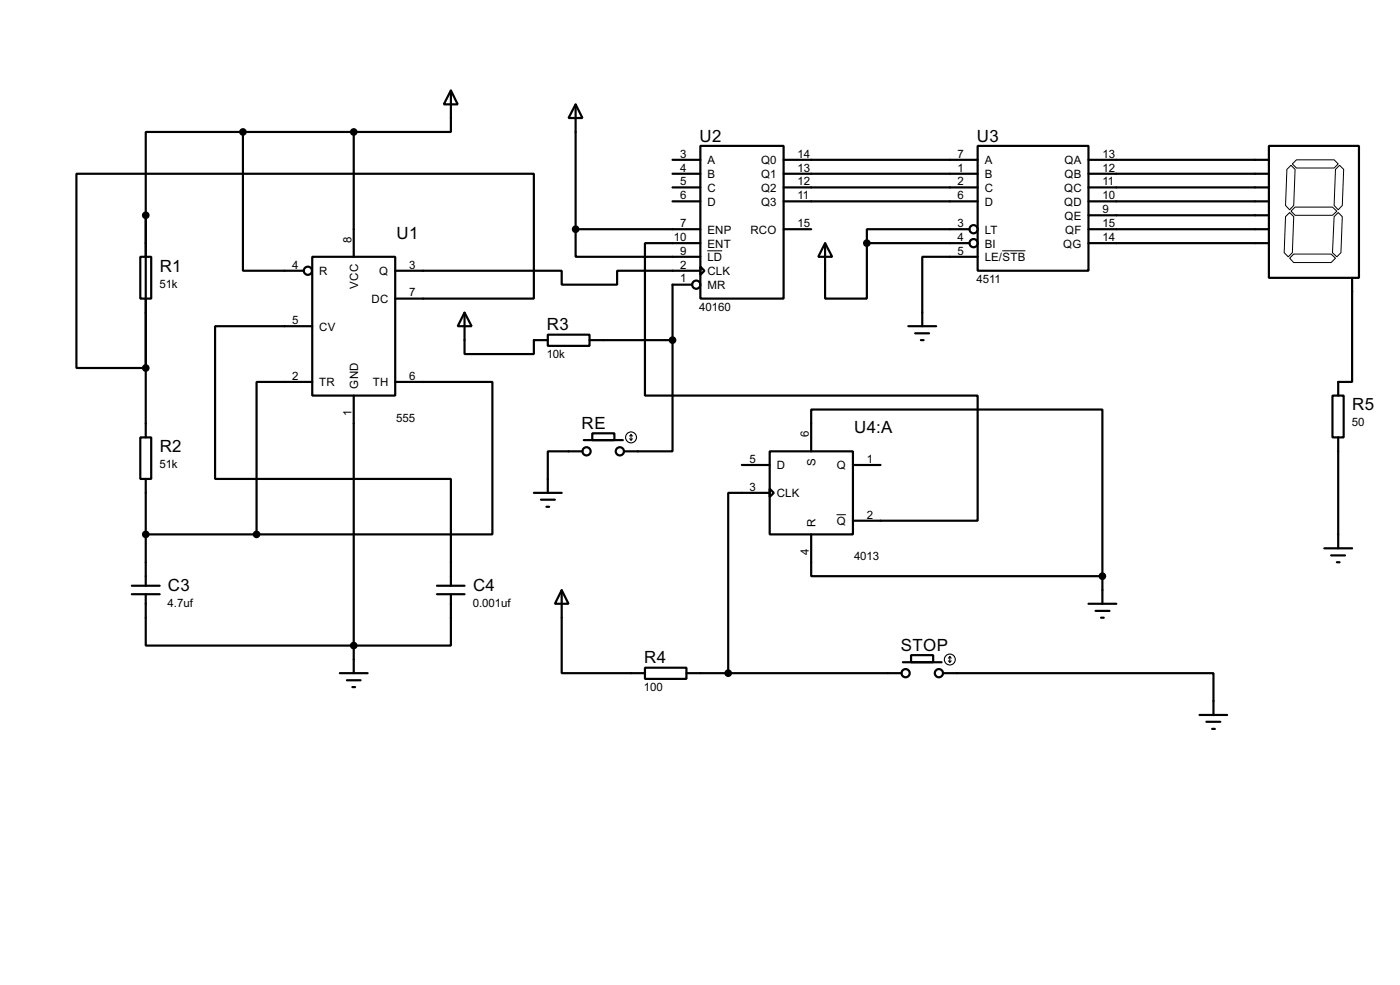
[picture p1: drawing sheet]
<svg xmlns="http://www.w3.org/2000/svg" width="256mm" height="180mm" viewBox="0 0 256 180" stroke-linecap="round" stroke-linejoin="round" font-family="sans-serif">
<g fill="none" stroke="#000" stroke-width=".4">
<path d="M82.6 16.6l1.3 2.5h-2.6zM82.6 16.6v7.6h-17.8M105.5 19.1l1.2 2.5h-2.5zM105.5 19.1v22.9M44.5 24.2v25.4h11.2M44.5 24.2h-17.8v55.9M44.5 24.2h20.3M64.8 24.2v22.8M123.2 29.3h5.1M123.2 31.8h5.1M123.2 34.3h5.1M123.2 36.9h5.1"/>
<path d="M128.3 26.7h15.3v28h-15.3zM143.6 29.3h35.5M143.6 31.8h35.5M143.6 34.3h35.5M143.6 36.9h35.5M179.1 26.7h20.3v22.9h-20.3zM199.4 29.3h33.1M199.4 31.8h33.1M199.4 34.3h33.1M199.4 36.9h33.1M199.4 39.4h33.1M232.5 26.7h16.5v24.2h-16.5z"/>
<path d="M25.7 47h2v7.7h-2zM57.2 47h15.2v25.4h-15.2zM57.2 59.7h-17.8v28h43.2v19.5M72.4 49.6h30.5v2.5h10.2v-2.5h15.2M72.4 54.7h25.4v-22.9h-83.8v35.6h12.7M85.1 57.2l1.3 2.5h-2.5zM85.1 57.2v7.6h12.7v-2.5h2.6M105.5 42v5h22.8M105.5 42h22.8M126.8 52.1h-3.6v10.2M128.3 48.8l.8 .8-.8 .7zM128.3 44.5h-10.1v27.9h60.9v22.9h-22.8"/>
<path d="M143.6 42h5M151.2 44.5l1.3 2.5h-2.6zM151.2 44.5v10.2h7.6v-10.2M158.8 44.5h18.8M166.4 59.7h5.1M177.6 42h-18.8v2.5M179.1 47h-10.1v12.7M199.4 42h33.1M199.4 44.5h33.1M247.7 50.9v19h-2.5v2.5M57.2 69.9h-10.2v27.9M64.8 72.4v50.8"/>
<path d="M72.4 69.9h17.8v27.9h-43.2M100.4 61.3h7.6v2h-7.6zM108 62.3h15.2M108.5 79.3h4.1v1.3h-4.1zM123.2 62.3v20.3h-8.8M167.7 61h2.5M168.7 62.3h.5M244.1 72.4h2.1v7.7h-2.1zM25.7 80.1h2v7.6h-2zM26.7 87.7v19.5M26.7 97.8h20.3M97.8 90.2h5.1"/>
<path d="M99.1 91.5h2.6M100.1 92.8h.5M106.7 82.6h-6.3v7.6M107 80.6h7.1M135.9 85.1h5.1M141 82.6h15.3v15.2h-15.3zM141 89.5l.8 .7-.8 .8zM141 90.2h-7.6v33M148.6 97.8v7.7h53.4M148.6 82.6v-7.6h53.4v30.5M156.3 85.1h5M245.2 80.1v20.3"/>
<path d="M24.2 107.2h5.1M24.2 108.8h5.1M26.7 108.8v9.4h55.9v-9.4M80.1 107.2h5M80.1 108.8h5M102.9 108l1.3 2.5h-2.5zM102.9 108v15.2h15.3M166.9 119.9h4.1v1.3h-4.1zM199.4 110.5h5.1M200.7 111.8h2.6M201.7 113.1h.5M202 105.5v5"/>
<path d="M242.6 100.4h5.1M243.9 101.7h2.5M244.9 102.9h.5M62.3 123.2h5.1M63.6 124.5h2.5M64.6 125.8h.5M118.2 122.2h7.6v2.1h-7.6zM125.8 123.2h39.4M165.4 121.2h7.1M172.8 123.2h49.5v7.7M219.8 130.9h5M221 132.1h2.6"/>
<path d="M222.1 133.4h.5"/>
<circle cx="56.4" cy="49.6" r=".75"/>
<circle cx="127.5" cy="52.1" r=".75"/>
<circle cx="178.3" cy="42" r=".75"/>
<circle cx="178.3" cy="44.5" r=".75"/>
<circle cx="107.4" cy="82.6" r=".75"/>
<circle cx="113.5" cy="82.6" r=".75"/>
<circle cx="165.9" cy="123.2" r=".75"/>
<circle cx="172" cy="123.2" r=".75"/>
</g>
<path d="M235.5 39.7l.8-.8 .7 .8-.2 6.6-.8 .7-.7-.7zM235.8 31l.7-.7 .8 .7-.3 6.6-.7 .8-.8-.8zM236.5 38.7l.8-.8h6.8l.8 .8-.8 .7h-6.8zM236.8 30l.7-.7h6.9l.8 .7-.8 .8h-6.9zM244.4 39.7l.8-.8 .7 .8-.2 6.6-.8 .7-.8-.7zM244.7 31l.7-.7 .8 .7-.3 6.6-.7 .8-.8-.8zM129.6 45.9h2.7M183.6 45.9h4.3M236.3 47.3l.7-.8h6.9l.8 .8-.8 .8h-6.9zM153.3 94.2h1.7" fill="none" stroke="#000" stroke-width=".18"/>
<g fill="#000" stroke="#000" stroke-width=".4">
<circle cx="26.7" cy="39.4" r=".5"/>
<circle cx="44.5" cy="24.2" r=".5"/>
<circle cx="64.8" cy="24.2" r=".5"/>
<circle cx="105.4" cy="42" r=".5"/>
<circle cx="158.8" cy="44.5" r=".5"/>
<circle cx="26.7" cy="67.4" r=".5"/>
<circle cx="123.2" cy="62.3" r=".5"/>
<circle cx="26.7" cy="97.8" r=".5"/>
<circle cx="47" cy="97.8" r=".5"/>
<circle cx="64.8" cy="118.2" r=".5"/>
<circle cx="201.9" cy="105.5" r=".5"/>
<circle cx="133.4" cy="123.2" r=".5"/>
</g>
<g fill="none" stroke="#000" stroke-width=".2">
<path d="M115.6 79.6v1M115.6 79.6l-.2 .2M115.6 79.6l.3 .2M115.4 80.3l.2 .3M115.9 80.3l-.3 .3M173.8 121l.2 .2M174 120.2v1M174 120.2l-.2 .3M174 120.2l.3 .3M174.3 121l-.3 .2"/>
<circle cx="115.6" cy="80.1" r="1"/>
<circle cx="174" cy="120.7" r="1"/>
</g>
<g font-size="3.5">
<text x="128.2" y="25.9">U2</text>
<text x="179" y="25.9">U3</text>
<text x="72.7" y="43.7">U1</text>
<text x="29.3" y="49.7">R1</text>
<text x="100.2" y="60.5">R3</text>
<text x="247.7" y="75.1">R5</text>
<text x="29.3" y="82.8">R2</text>
<text x="106.6" y="78.5">RE</text>
<text x="156.5" y="79.3">U4:A</text>
<text x="30.8" y="108.2">C3</text>
<text x="86.7" y="108.2">C4</text>
<text x="165" y="119.1">STOP</text>
<text x="118" y="121.4">R4</text>
</g>
<g font-size="2.4">
<text x="124.6" y="28.9">3</text>
<text x="146.1" y="28.9">14</text>
<text x="175.4" y="28.9">7</text>
<text x="202" y="28.9">13</text>
<text x="124.6" y="31.4">4</text>
<text x="124.6" y="33.9">5</text>
<text x="129.6" y="30">A</text>
<text x="129.6" y="32.6">B</text>
<text x="129.6" y="35.1">C</text>
<text x="139.4" y="30">Q0</text>
<text x="139.4" y="32.6">Q1</text>
<text x="139.4" y="35.1">Q2</text>
<text x="146.1" y="31.4">13</text>
<text x="146.1" y="33.9">12</text>
<text x="175.4" y="31.4">1</text>
<text x="175.4" y="33.9">2</text>
<text x="180.4" y="30">A</text>
<text x="180.4" y="32.6">B</text>
<text x="180.4" y="35.1">C</text>
<text x="194.9" y="35.1">QC</text>
<text x="195" y="30">QA</text>
<text x="195" y="32.6">QB</text>
<text x="202" y="31.4">12</text>
<text x="202" y="33.9">11</text>
<text x="124.6" y="36.5">6</text>
<text x="124.6" y="41.6">7</text>
<text x="129.6" y="37.7">D</text>
<text x="139.4" y="37.7">Q3</text>
<text x="146.1" y="36.5">11</text>
<text x="146.1" y="41.6">15</text>
<text x="175.4" y="36.5">6</text>
<text x="175.4" y="41.6">3</text>
<text x="180.4" y="37.7">D</text>
<text x="194.9" y="37.7">QD</text>
<text x="195" y="40.2">QE</text>
<text x="202" y="36.5">10</text>
<text x="202" y="39">9</text>
<text x="202" y="41.6">15</text>
<text x="64.4" y="44.5" transform="rotate(-90 64.4 44.5)">8</text>
<text x="123.5" y="44.1">10</text>
<text x="124.6" y="46.6">9</text>
<text x="129.6" y="42.7">ENP</text>
<text x="129.6" y="45.3">ENT</text>
<text x="129.6" y="47.8">LD</text>
<text x="137.5" y="42.7">RCO</text>
<text x="175.4" y="44.1">4</text>
<text x="175.4" y="46.6">5</text>
<text x="180.4" y="42.7">LT</text>
<text x="180.4" y="45.3">BI</text>
<text x="180.4" y="47.8">LE/STB</text>
<text x="194.8" y="45.3">QG</text>
<text x="195.1" y="42.7">QF</text>
<text x="202" y="44.1">14</text>
<text x="29.2" y="52.6">51k</text>
<text x="53.5" y="49.2">4</text>
<text x="58.5" y="50.4">R</text>
<text x="65.6" y="52.8" transform="rotate(-90 65.6 52.8)">VCC</text>
<text x="69.5" y="50.4">Q</text>
<text x="75" y="49.2">3</text>
<text x="124.6" y="49.2">2</text>
<text x="124.6" y="51.7">1</text>
<text x="129.6" y="50.4">CLK</text>
<text x="129.6" y="52.9">MR</text>
<text x="178.9" y="51.8">4511</text>
<text x="53.5" y="59.3">5</text>
<text x="68.1" y="55.4">DC</text>
<text x="75" y="54.3">7</text>
<text x="128.1" y="56.8">40160</text>
<text x="58.5" y="60.5">CV</text>
<text x="100.2" y="65.5">10k</text>
<text x="53.5" y="69.5">2</text>
<text x="58.5" y="70.7">TR</text>
<text x="65.6" y="71.1" transform="rotate(-90 65.6 71.1)">GND</text>
<text x="68.3" y="70.7">TH</text>
<text x="75" y="69.5">6</text>
<text x="64.4" y="76.1" transform="rotate(-90 64.4 76.1)">1</text>
<text x="72.6" y="77.2">555</text>
<text x="148.2" y="80.1" transform="rotate(-90 148.2 80.1)">6</text>
<text x="247.7" y="78.1">50</text>
<text x="29.2" y="85.7">51k</text>
<text x="137.3" y="84.7">5</text>
<text x="137.3" y="89.8">3</text>
<text x="142.3" y="85.9">D</text>
<text x="149.4" y="85.3" transform="rotate(-90 149.4 85.3)">S</text>
<text x="153.3" y="85.9">Q</text>
<text x="158.8" y="84.7">1</text>
<text x="142.3" y="91">CLK</text>
<text x="158.8" y="94.9">2</text>
<text x="148.2" y="101.5" transform="rotate(-90 148.2 101.5)">4</text>
<text x="149.4" y="96.5" transform="rotate(-90 149.4 96.5)">R</text>
<text x="153.3" y="96.1">Q</text>
<text x="156.5" y="102.6">4013</text>
<text x="30.7" y="111.1">4.7uf</text>
<text x="86.6" y="111.1">0.001uf</text>
<text x="118" y="126.5">100</text>
</g>
</svg>
